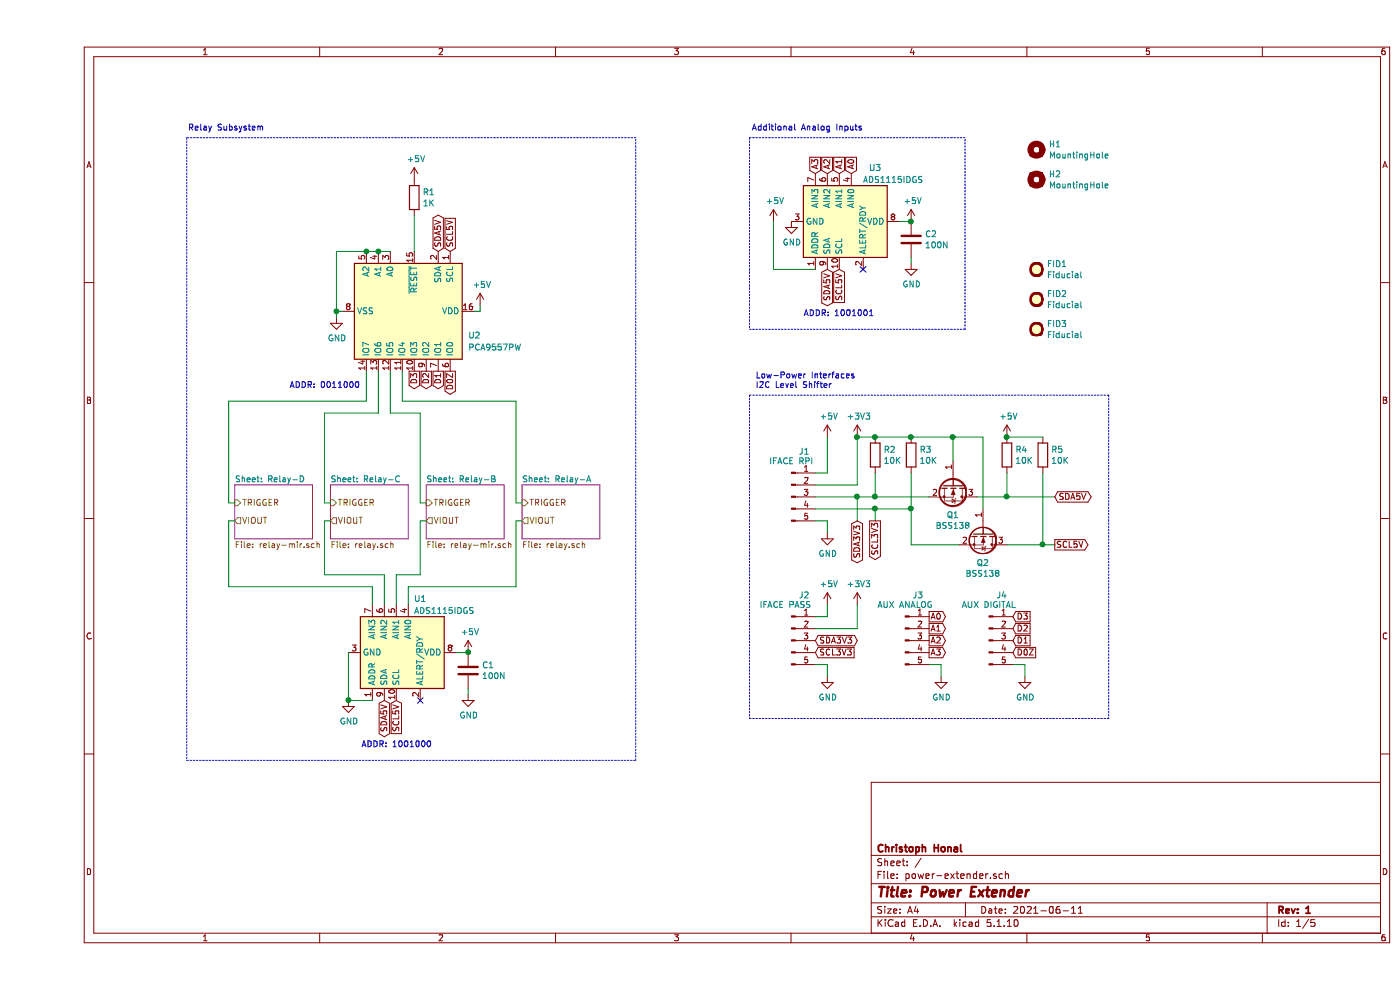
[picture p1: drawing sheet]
EESchema Schematic File Version 4
EELAYER 30 0
EELAYER END
$Descr A4 11693 8268
encoding utf-8
Sheet 1 5
Title "Power Extender"
Date "2021-06-11"
Rev "1"
Comp "Christoph Honal"
Comment1 ""
Comment2 ""
Comment3 ""
Comment4 ""
$EndDescr
$Sheet
S 4050 4050 650  450 
U 60C36AE5
F0 "Relay-A" 50
F1 "relay.sch" 50
F2 "TRIGGER" I L 4050 4200 50 
F3 "VIOUT" O L 4050 4350 50 
$EndSheet
$Sheet
S 2450 4050 650  450 
U 60CBD77D
F0 "Relay-C" 50
F1 "relay.sch" 50
F2 "TRIGGER" I L 2450 4200 50 
F3 "VIOUT" O L 2450 4350 50 
$EndSheet
$Sheet
S 1650 4050 650  450 
U 60CBD7BB
F0 "Relay-D" 50
F1 "relay-mir.sch" 50
F2 "TRIGGER" I L 1650 4200 50 
F3 "VIOUT" O L 1650 4350 50 
$EndSheet
$Comp
L Analog_ADC:ADS1115IDGS U1
U 1 1
P 3000 5450
F 0 "U1" V 2550 5650 50  0000 C CNN
F 1 "ADS1115IDGS" V 2650 5850 50  0000 C CNN
F 2 "Package_SO:TSSOP-10_3x3mm_P0.5mm" H 3000 4950 50  0001 C CNN
F 3 "http://www.ti.com/lit/ds/symlink/ads1113.pdf" H 2950 4550 50  0001 C CNN
F 4 "IC I2C 4 CH ADC VSSOP-10" H 3000 5450 50  0001 C CNN "Description / Value"
F 5 "LCSC" H 3000 5450 50  0001 C CNN "Distributor"
F 6 "C37593" H 3000 5450 50  0001 C CNN "Distributor part #"
F 7 "Texas Instruments" H 3000 5450 50  0001 C CNN "Manufacturer"
F 8 "ADS1115IDGSR" H 3000 5450 50  0001 C CNN "Manufacturer Part #"
F 9 "VSSOP-10" H 3000 5450 50  0001 C CNN "Package / Footprint"
F 10 "SMD" H 3000 5450 50  0001 C CNN "Type"
	1    3000 5450
	0    1    1    0   
$EndComp
$Comp
L Device:C C1
U 1 1
P 3600 5600
F 0 "C1" H 3715 5646 50  0000 L CNN
F 1 "100N" H 3715 5555 50  0000 L CNN
F 2 "Capacitor_SMD:C_0805_2012Metric" H 3638 5450 50  0001 C CNN
F 3 "~" H 3600 5600 50  0001 C CNN
F 4 "CAP CER 100NF MAX. 5% MIN. 10V 0805 SMD" H 3600 5600 50  0001 C CNN "Description / Value"
F 5 "Any" H 3600 5600 50  0001 C CNN "Distributor"
F 6 "TBD" H 3600 5600 50  0001 C CNN "Distributor part #"
F 7 "TBD" H 3600 5600 50  0001 C CNN "Manufacturer"
F 8 "TBD" H 3600 5600 50  0001 C CNN "Manufacturer Part #"
F 9 "0805" H 3600 5600 50  0001 C CNN "Package / Footprint"
F 10 "SMD" H 3600 5600 50  0001 C CNN "Type"
	1    3600 5600
	1    0    0    -1  
$EndComp
$Comp
L power:GND #PWR05
U 1 1
P 3600 5800
F 0 "#PWR05" H 3600 5550 50  0001 C CNN
F 1 "GND" H 3605 5627 50  0000 C CNN
F 2 "" H 3600 5800 50  0001 C CNN
F 3 "" H 3600 5800 50  0001 C CNN
	1    3600 5800
	1    0    0    -1  
$EndComp
$Comp
L power:GND #PWR02
U 1 1
P 2600 5850
F 0 "#PWR02" H 2600 5600 50  0001 C CNN
F 1 "GND" H 2605 5677 50  0000 C CNN
F 2 "" H 2600 5850 50  0001 C CNN
F 3 "" H 2600 5850 50  0001 C CNN
	1    2600 5850
	1    0    0    -1  
$EndComp
Wire Wire Line
	3600 5750 3600 5800
Wire Wire Line
	3500 5450 3600 5450
NoConn ~ 3200 5850
Wire Wire Line
	2600 5450 2600 5850
Wire Wire Line
	2800 5850 2600 5850
Connection ~ 2600 5850
$Comp
L Analog_ADC:ADS1115IDGS U3
U 1 1
P 6700 1850
F 0 "U3" V 6250 2150 50  0000 C CNN
F 1 "ADS1115IDGS" V 6350 2300 50  0000 C CNN
F 2 "Package_SO:TSSOP-10_3x3mm_P0.5mm" H 6700 1350 50  0001 C CNN
F 3 "http://www.ti.com/lit/ds/symlink/ads1113.pdf" H 6650 950 50  0001 C CNN
F 4 "IC I2C 4 CH ADC VSSOP-10" H 6700 1850 50  0001 C CNN "Description / Value"
F 5 "LCSC" H 6700 1850 50  0001 C CNN "Distributor"
F 6 "C37593" H 6700 1850 50  0001 C CNN "Distributor part #"
F 7 "Texas Instruments" H 6700 1850 50  0001 C CNN "Manufacturer"
F 8 "ADS1115IDGSR" H 6700 1850 50  0001 C CNN "Manufacturer Part #"
F 9 "VSSOP-10" H 6700 1850 50  0001 C CNN "Package / Footprint"
F 10 "SMD" H 6700 1850 50  0001 C CNN "Type"
	1    6700 1850
	0    1    1    0   
$EndComp
$Comp
L Device:C C2
U 1 1
P 7300 2000
F 0 "C2" H 7415 2046 50  0000 L CNN
F 1 "100N" H 7415 1955 50  0000 L CNN
F 2 "Capacitor_SMD:C_0805_2012Metric" H 7338 1850 50  0001 C CNN
F 3 "~" H 7300 2000 50  0001 C CNN
F 4 "CAP CER 100NF MAX. 5% MIN. 10V 0805 SMD" H 7300 2000 50  0001 C CNN "Description / Value"
F 5 "Any" H 7300 2000 50  0001 C CNN "Distributor"
F 6 "TBD" H 7300 2000 50  0001 C CNN "Distributor part #"
F 7 "TBD" H 7300 2000 50  0001 C CNN "Manufacturer"
F 8 "TBD" H 7300 2000 50  0001 C CNN "Manufacturer Part #"
F 9 "0805" H 7300 2000 50  0001 C CNN "Package / Footprint"
F 10 "SMD" H 7300 2000 50  0001 C CNN "Type"
	1    7300 2000
	1    0    0    -1  
$EndComp
$Comp
L power:GND #PWR016
U 1 1
P 7300 2200
F 0 "#PWR016" H 7300 1950 50  0001 C CNN
F 1 "GND" H 7305 2027 50  0000 C CNN
F 2 "" H 7300 2200 50  0001 C CNN
F 3 "" H 7300 2200 50  0001 C CNN
	1    7300 2200
	1    0    0    -1  
$EndComp
$Comp
L power:GND #PWR08
U 1 1
P 6300 1850
F 0 "#PWR08" H 6300 1600 50  0001 C CNN
F 1 "GND" H 6305 1677 50  0000 C CNN
F 2 "" H 6300 1850 50  0001 C CNN
F 3 "" H 6300 1850 50  0001 C CNN
	1    6300 1850
	1    0    0    -1  
$EndComp
Wire Wire Line
	7300 2150 7300 2200
Wire Wire Line
	7200 1850 7300 1850
NoConn ~ 6900 2250
Wire Wire Line
	6500 2250 6150 2250
Wire Wire Line
	6150 2250 6150 1850
$Comp
L power:GND #PWR010
U 1 1
P 6600 4450
F 0 "#PWR010" H 6600 4200 50  0001 C CNN
F 1 "GND" H 6605 4277 50  0000 C CNN
F 2 "" H 6600 4450 50  0001 C CNN
F 3 "" H 6600 4450 50  0001 C CNN
	1    6600 4450
	1    0    0    -1  
$EndComp
Wire Wire Line
	6500 4350 6600 4350
Wire Wire Line
	6600 4350 6600 4450
Text GLabel 2900 5850 3    50   BiDi ~ 0
SDA5V
Text GLabel 6600 2250 3    50   BiDi ~ 0
SDA5V
Text GLabel 3000 5850 3    50   Input ~ 0
SCL5V
Text GLabel 6700 2250 3    50   Input ~ 0
SCL5V
Text GLabel 6500 1450 1    50   Input ~ 0
A3
Text GLabel 6600 1450 1    50   Input ~ 0
A2
Text GLabel 6700 1450 1    50   Input ~ 0
A1
Text GLabel 6800 1450 1    50   Input ~ 0
A0
Text Notes 3300 6250 2    50   ~ 0
ADDR: 1001000
Text Notes 6400 2650 0    50   ~ 0
ADDR: 1001001
Text GLabel 7450 5150 2    50   Output ~ 0
A0
Text GLabel 7450 5250 2    50   Output ~ 0
A1
Text GLabel 7450 5350 2    50   Output ~ 0
A2
Text GLabel 7450 5450 2    50   Output ~ 0
A3
Wire Wire Line
	4050 4350 4000 4350
Wire Wire Line
	4000 4350 4000 4900
Wire Wire Line
	4000 4900 3100 4900
Wire Wire Line
	3100 4900 3100 5050
Wire Wire Line
	3250 4350 3200 4350
Wire Wire Line
	3200 4350 3200 4800
Wire Wire Line
	3200 4800 3000 4800
Wire Wire Line
	3000 4800 3000 5050
Wire Wire Line
	2450 4350 2400 4350
Wire Wire Line
	2400 4350 2400 4800
Wire Wire Line
	2400 4800 2900 4800
Wire Wire Line
	2900 4800 2900 5050
Wire Wire Line
	1650 4350 1600 4350
Wire Wire Line
	1600 4350 1600 4900
Wire Wire Line
	1600 4900 2800 4900
Wire Wire Line
	2800 4900 2800 5050
Wire Wire Line
	4050 4200 4000 4200
Wire Wire Line
	3250 4200 3200 4200
Wire Wire Line
	2450 4200 2400 4200
Wire Wire Line
	1650 4200 1600 4200
Text GLabel 3450 3100 3    50   Output ~ 0
D0Z
Text GLabel 3350 3100 3    50   Output ~ 0
D1
Text GLabel 3250 3100 3    50   Output ~ 0
D2
$Comp
L CustomComponents:PCA9557PW U2
U 1 1
P 3100 2600
F 0 "U2" V 3300 3100 50  0000 L CNN
F 1 "PCA9557PW" V 3400 3100 50  0000 L CNN
F 2 "Package_SO:TSSOP-16_4.4x5mm_P0.65mm" H 3100 2600 50  0001 C CNN
F 3 "" H 3100 2150 50  0001 C CNN
F 4 "IC I2C 8 CH IO EXP TSSOP-16" H 3100 2600 50  0001 C CNN "Description / Value"
F 5 "LCSC" H 3100 2600 50  0001 C CNN "Distributor"
F 6 "C141380" H 3100 2600 50  0001 C CNN "Distributor part #"
F 7 "NXP Semicon" H 3100 2600 50  0001 C CNN "Manufacturer"
F 8 "PCA9557PW,118" H 3100 2600 50  0001 C CNN "Manufacturer Part #"
F 9 "TSSOP-16" H 3100 2600 50  0001 C CNN "Package / Footprint"
F 10 "SMD" H 3100 2600 50  0001 C CNN "Type"
	1    3100 2600
	0    1    1    0   
$EndComp
$Comp
L power:GND #PWR01
U 1 1
P 2500 2650
F 0 "#PWR01" H 2500 2400 50  0001 C CNN
F 1 "GND" H 2505 2477 50  0000 C CNN
F 2 "" H 2500 2650 50  0001 C CNN
F 3 "" H 2500 2650 50  0001 C CNN
	1    2500 2650
	1    0    0    -1  
$EndComp
Text GLabel 8150 5350 2    50   Input ~ 0
D1
Text GLabel 8150 5250 2    50   Input ~ 0
D2
Text GLabel 3350 2100 1    50   BiDi ~ 0
SDA5V
Text GLabel 3450 2100 1    50   Input ~ 0
SCL5V
$Comp
L Device:R R1
U 1 1
P 3150 1650
F 0 "R1" H 3220 1696 50  0000 L CNN
F 1 "1K" H 3220 1605 50  0000 L CNN
F 2 "Resistor_SMD:R_0805_2012Metric" V 3080 1650 50  0001 C CNN
F 3 "~" H 3150 1650 50  0001 C CNN
F 4 "RES 1K OHM MAX. 1% MIN. 1/8W 0805 SMD" H 3150 1650 50  0001 C CNN "Description / Value"
F 5 "Any" H 3150 1650 50  0001 C CNN "Distributor"
F 6 "TBD" H 3150 1650 50  0001 C CNN "Distributor part #"
F 7 "TBD" H 3150 1650 50  0001 C CNN "Manufacturer"
F 8 "TBD" H 3150 1650 50  0001 C CNN "Manufacturer Part #"
F 9 "0805" H 3150 1650 50  0001 C CNN "Package / Footprint"
F 10 "SMD" H 3150 1650 50  0001 C CNN "Type"
	1    3150 1650
	1    0    0    -1  
$EndComp
Wire Wire Line
	3150 1800 3150 2100
Wire Wire Line
	3650 2600 3700 2600
Wire Wire Line
	3700 2600 3700 2550
Wire Wire Line
	2500 2650 2500 2600
Wire Wire Line
	2500 2600 2550 2600
Wire Wire Line
	2950 2100 2850 2100
Connection ~ 2750 2100
Wire Wire Line
	2750 2100 2500 2100
Connection ~ 2850 2100
Wire Wire Line
	2850 2100 2750 2100
Text Notes 2700 3250 2    50   ~ 0
ADDR: 0011000
Wire Notes Line
	5950 1150 5950 2750
Wire Notes Line
	5950 2750 7750 2750
Wire Notes Line
	7750 2750 7750 1150
Wire Notes Line
	7750 1150 5950 1150
Wire Notes Line
	1250 1150 1250 6350
Wire Notes Line
	1250 6350 5000 6350
Wire Notes Line
	5000 6350 5000 1150
Wire Notes Line
	5000 1150 1250 1150
Text Notes 1900 1100 2    50   ~ 0
Relay Subsystem
Text Notes 6000 3250 0    50   ~ 0
Low-Power Interfaces\nI2C Level Shifter
Text Notes 6900 1100 2    50   ~ 0
Additional Analog Inputs
Text GLabel 3150 3100 3    50   Output ~ 0
D3
Wire Wire Line
	4000 4200 4000 3350
Wire Wire Line
	4000 3350 3050 3350
Wire Wire Line
	3050 3350 3050 3100
Wire Wire Line
	3200 4200 3200 3450
Wire Wire Line
	3200 3450 2950 3450
Wire Wire Line
	2950 3450 2950 3100
Wire Wire Line
	2400 4200 2400 3450
Wire Wire Line
	2400 3450 2850 3450
Wire Wire Line
	2850 3450 2850 3100
Wire Wire Line
	1600 4200 1600 3350
Wire Wire Line
	1600 3350 2750 3350
Wire Wire Line
	2750 3350 2750 3100
Text GLabel 8150 5150 2    50   Input ~ 0
D3
$Comp
L Connector:Conn_01x05_Male J1
U 1 1
P 6300 4150
F 0 "J1" H 6408 4531 50  0000 C CNN
F 1 "IFACE RPI" H 6300 4450 50  0000 C CNN
F 2 "CustomComponents:JST_XH_B5B-XH-A_1x05_P2.54mm_Vertical" H 6300 4150 50  0001 C CNN
F 3 "~" H 6300 4150 50  0001 C CNN
F 4 "CONN JST-XH-2.50MM VERTICAL MALE HEADER 5 PIN" H 6300 4150 50  0001 C CNN "Description / Value"
F 5 "Any" H 6300 4150 50  0001 C CNN "Distributor"
F 6 "TBD" H 6300 4150 50  0001 C CNN "Distributor part #"
F 7 "TBD" H 6300 4150 50  0001 C CNN "Manufacturer"
F 8 "TBD" H 6300 4150 50  0001 C CNN "Manufacturer Part #"
F 9 "Through-Hole" H 6300 4150 50  0001 C CNN "Package / Footprint"
F 10 "THT" H 6300 4150 50  0001 C CNN "Type"
F 11 "" H 6300 4150 50  0001 C CNN "Notes"
	1    6300 4150
	1    0    0    -1  
$EndComp
$Comp
L power:+5V #PWR09
U 1 1
P 6600 3650
F 0 "#PWR09" H 6600 3500 50  0001 C CNN
F 1 "+5V" H 6615 3823 50  0000 C CNN
F 2 "" H 6600 3650 50  0001 C CNN
F 3 "" H 6600 3650 50  0001 C CNN
	1    6600 3650
	1    0    0    -1  
$EndComp
Wire Wire Line
	6500 3950 6600 3950
Wire Wire Line
	6500 4050 6850 4050
$Comp
L power:+5V #PWR015
U 1 1
P 7300 1850
F 0 "#PWR015" H 7300 1700 50  0001 C CNN
F 1 "+5V" H 7315 2023 50  0000 C CNN
F 2 "" H 7300 1850 50  0001 C CNN
F 3 "" H 7300 1850 50  0001 C CNN
	1    7300 1850
	1    0    0    -1  
$EndComp
Connection ~ 7300 1850
$Comp
L power:+5V #PWR06
U 1 1
P 3700 2550
F 0 "#PWR06" H 3700 2400 50  0001 C CNN
F 1 "+5V" H 3715 2723 50  0000 C CNN
F 2 "" H 3700 2550 50  0001 C CNN
F 3 "" H 3700 2550 50  0001 C CNN
	1    3700 2550
	1    0    0    -1  
$EndComp
$Comp
L power:+5V #PWR03
U 1 1
P 3150 1500
F 0 "#PWR03" H 3150 1350 50  0001 C CNN
F 1 "+5V" H 3165 1673 50  0000 C CNN
F 2 "" H 3150 1500 50  0001 C CNN
F 3 "" H 3150 1500 50  0001 C CNN
	1    3150 1500
	1    0    0    -1  
$EndComp
$Comp
L power:+5V #PWR04
U 1 1
P 3600 5450
F 0 "#PWR04" H 3600 5300 50  0001 C CNN
F 1 "+5V" H 3615 5623 50  0000 C CNN
F 2 "" H 3600 5450 50  0001 C CNN
F 3 "" H 3600 5450 50  0001 C CNN
	1    3600 5450
	1    0    0    -1  
$EndComp
Connection ~ 3600 5450
Wire Wire Line
	6850 3650 6850 4050
$Comp
L power:+3V3 #PWR013
U 1 1
P 6850 3650
F 0 "#PWR013" H 6850 3500 50  0001 C CNN
F 1 "+3V3" H 6865 3823 50  0000 C CNN
F 2 "" H 6850 3650 50  0001 C CNN
F 3 "" H 6850 3650 50  0001 C CNN
	1    6850 3650
	1    0    0    -1  
$EndComp
Wire Wire Line
	6600 3650 6600 3950
Wire Notes Line
	8950 3300 5950 3300
$Comp
L Mechanical:MountingHole H1
U 1 1
P 8350 1250
F 0 "H1" H 8450 1296 50  0000 L CNN
F 1 "MountingHole" H 8450 1205 50  0000 L CNN
F 2 "MountingHole:MountingHole_3.2mm_M3" H 8350 1250 50  0001 C CNN
F 3 "~" H 8350 1250 50  0001 C CNN
F 4 "MOUNTING HOLE 3.2MM" H 8350 1250 50  0001 C CNN "Description / Value"
F 5 "N/A" H 8350 1250 50  0001 C CNN "Distributor"
F 6 "N/A" H 8350 1250 50  0001 C CNN "Distributor part #"
F 7 "N/A" H 8350 1250 50  0001 C CNN "Manufacturer"
F 8 "N/A" H 8350 1250 50  0001 C CNN "Manufacturer Part #"
F 9 "N/A" H 8350 1250 50  0001 C CNN "Package / Footprint"
F 10 "N/A" H 8350 1250 50  0001 C CNN "Type"
	1    8350 1250
	1    0    0    -1  
$EndComp
$Comp
L Mechanical:MountingHole H2
U 1 1
P 8350 1500
F 0 "H2" H 8450 1546 50  0000 L CNN
F 1 "MountingHole" H 8450 1455 50  0000 L CNN
F 2 "MountingHole:MountingHole_3.2mm_M3" H 8350 1500 50  0001 C CNN
F 3 "~" H 8350 1500 50  0001 C CNN
F 4 "MOUNTING HOLE 3.2MM" H 8350 1500 50  0001 C CNN "Description / Value"
F 5 "N/A" H 8350 1500 50  0001 C CNN "Distributor"
F 6 "N/A" H 8350 1500 50  0001 C CNN "Distributor part #"
F 7 "N/A" H 8350 1500 50  0001 C CNN "Manufacturer"
F 8 "N/A" H 8350 1500 50  0001 C CNN "Manufacturer Part #"
F 9 "N/A" H 8350 1500 50  0001 C CNN "Package / Footprint"
F 10 "N/A" H 8350 1500 50  0001 C CNN "Type"
	1    8350 1500
	1    0    0    -1  
$EndComp
Wire Wire Line
	6500 4150 6850 4150
Wire Wire Line
	6500 4250 7000 4250
Text GLabel 6850 4350 3    50   BiDi ~ 0
SDA3V3
Text GLabel 7000 4350 3    50   Output ~ 0
SCL3V3
Wire Wire Line
	6850 4350 6850 4150
Wire Wire Line
	7000 4350 7000 4250
Text GLabel 6500 5450 2    50   Input ~ 0
SCL3V3
Text GLabel 6500 5350 2    50   BiDi ~ 0
SDA3V3
Text GLabel 8150 5450 2    50   Input ~ 0
D0Z
Wire Wire Line
	7700 4550 7300 4550
$Comp
L Transistor_FET:BSS138 Q2
U 1 1
P 7900 4450
F 0 "Q2" V 8149 4450 50  0000 C CNN
F 1 "BSS138" V 8240 4450 50  0000 C CNN
F 2 "Package_TO_SOT_SMD:SOT-23" H 8100 4375 50  0001 L CIN
F 3 "https://www.onsemi.com/pub/Collateral/BSS138-D.PDF" H 7900 4450 50  0001 L CNN
F 4 "MOSFET N-CH SOT-23-3" H 7900 4450 50  0001 C CNN "Description / Value"
F 5 "LCSC" H 7900 4450 50  0001 C CNN "Distributor"
F 6 "C112239" H 7900 4450 50  0001 C CNN "Distributor part #"
F 7 "Shikues" H 7900 4450 50  0001 C CNN "Manufacturer"
F 8 "BSS138" H 7900 4450 50  0001 C CNN "Manufacturer Part #"
F 9 "SOT-23-3" H 7900 4450 50  0001 C CNN "Package / Footprint"
F 10 "SMD" H 7900 4450 50  0001 C CNN "Type"
	1    7900 4450
	0    1    1    0   
$EndComp
Connection ~ 7650 3650
Wire Wire Line
	7900 3650 7650 3650
Wire Wire Line
	7900 4250 7900 3650
Connection ~ 8400 4550
Wire Wire Line
	8400 4550 8100 4550
Connection ~ 8100 3650
Wire Wire Line
	8400 3650 8100 3650
Wire Wire Line
	8100 4150 8500 4150
Connection ~ 8100 4150
Wire Wire Line
	8100 3950 8100 4150
Wire Wire Line
	7850 4150 8100 4150
Wire Wire Line
	7000 4150 7450 4150
Wire Wire Line
	7000 3950 7000 4150
Wire Wire Line
	7000 3650 7300 3650
Wire Wire Line
	7300 3950 7300 4250
Wire Wire Line
	7300 3650 7650 3650
Connection ~ 7300 3650
Wire Wire Line
	7650 3850 7650 3650
$Comp
L power:+5V #PWR017
U 1 1
P 8100 3650
F 0 "#PWR017" H 8100 3500 50  0001 C CNN
F 1 "+5V" H 8115 3823 50  0000 C CNN
F 2 "" H 8100 3650 50  0001 C CNN
F 3 "" H 8100 3650 50  0001 C CNN
	1    8100 3650
	1    0    0    -1  
$EndComp
Wire Wire Line
	8400 3950 8400 4550
Wire Wire Line
	8500 4550 8400 4550
$Comp
L Device:R R4
U 1 1
P 8100 3800
F 0 "R4" H 8170 3846 50  0000 L CNN
F 1 "10K" H 8170 3755 50  0000 L CNN
F 2 "Resistor_SMD:R_0805_2012Metric" V 8030 3800 50  0001 C CNN
F 3 "~" H 8100 3800 50  0001 C CNN
F 4 "RES 10K OHM MAX. 1% MIN. 1/8W 0805 SMD" H 8100 3800 50  0001 C CNN "Description / Value"
F 5 "Any" H 8100 3800 50  0001 C CNN "Distributor"
F 6 "TBD" H 8100 3800 50  0001 C CNN "Distributor part #"
F 7 "TBD" H 8100 3800 50  0001 C CNN "Manufacturer"
F 8 "TBD" H 8100 3800 50  0001 C CNN "Manufacturer Part #"
F 9 "0805" H 8100 3800 50  0001 C CNN "Package / Footprint"
F 10 "SMD" H 8100 3800 50  0001 C CNN "Type"
	1    8100 3800
	1    0    0    -1  
$EndComp
$Comp
L Device:R R2
U 1 1
P 7000 3800
F 0 "R2" H 7070 3846 50  0000 L CNN
F 1 "10K" H 7070 3755 50  0000 L CNN
F 2 "Resistor_SMD:R_0805_2012Metric" V 6930 3800 50  0001 C CNN
F 3 "~" H 7000 3800 50  0001 C CNN
F 4 "RES 10K OHM MAX. 1% MIN. 1/8W 0805 SMD" H 7000 3800 50  0001 C CNN "Description / Value"
F 5 "Any" H 7000 3800 50  0001 C CNN "Distributor"
F 6 "TBD" H 7000 3800 50  0001 C CNN "Distributor part #"
F 7 "TBD" H 7000 3800 50  0001 C CNN "Manufacturer"
F 8 "TBD" H 7000 3800 50  0001 C CNN "Manufacturer Part #"
F 9 "0805" H 7000 3800 50  0001 C CNN "Package / Footprint"
F 10 "SMD" H 7000 3800 50  0001 C CNN "Type"
	1    7000 3800
	1    0    0    -1  
$EndComp
$Comp
L Device:R R5
U 1 1
P 8400 3800
F 0 "R5" H 8470 3846 50  0000 L CNN
F 1 "10K" H 8470 3755 50  0000 L CNN
F 2 "Resistor_SMD:R_0805_2012Metric" V 8330 3800 50  0001 C CNN
F 3 "~" H 8400 3800 50  0001 C CNN
F 4 "RES 10K OHM MAX. 1% MIN. 1/8W 0805 SMD" H 8400 3800 50  0001 C CNN "Description / Value"
F 5 "Any" H 8400 3800 50  0001 C CNN "Distributor"
F 6 "TBD" H 8400 3800 50  0001 C CNN "Distributor part #"
F 7 "TBD" H 8400 3800 50  0001 C CNN "Manufacturer"
F 8 "TBD" H 8400 3800 50  0001 C CNN "Manufacturer Part #"
F 9 "0805" H 8400 3800 50  0001 C CNN "Package / Footprint"
F 10 "SMD" H 8400 3800 50  0001 C CNN "Type"
	1    8400 3800
	1    0    0    -1  
$EndComp
$Comp
L Transistor_FET:BSS138 Q1
U 1 1
P 7650 4050
F 0 "Q1" V 7899 4050 50  0000 C CNN
F 1 "BSS138" V 7990 4050 50  0000 C CNN
F 2 "Package_TO_SOT_SMD:SOT-23" H 7850 3975 50  0001 L CIN
F 3 "https://www.onsemi.com/pub/Collateral/BSS138-D.PDF" H 7650 4050 50  0001 L CNN
F 4 "MOSFET N-CH SOT-23-3" H 7650 4050 50  0001 C CNN "Description / Value"
F 5 "LCSC" H 7650 4050 50  0001 C CNN "Distributor"
F 6 "C112239" H 7650 4050 50  0001 C CNN "Distributor part #"
F 7 "Shikues" H 7650 4050 50  0001 C CNN "Manufacturer"
F 8 "BSS138" H 7650 4050 50  0001 C CNN "Manufacturer Part #"
F 9 "SOT-23-3" H 7650 4050 50  0001 C CNN "Package / Footprint"
F 10 "SMD" H 7650 4050 50  0001 C CNN "Type"
	1    7650 4050
	0    1    1    0   
$EndComp
$Comp
L Device:R R3
U 1 1
P 7300 3800
F 0 "R3" H 7370 3846 50  0000 L CNN
F 1 "10K" H 7370 3755 50  0000 L CNN
F 2 "Resistor_SMD:R_0805_2012Metric" V 7230 3800 50  0001 C CNN
F 3 "~" H 7300 3800 50  0001 C CNN
F 4 "RES 10K OHM MAX. 1% MIN. 1/8W 0805 SMD" H 7300 3800 50  0001 C CNN "Description / Value"
F 5 "Any" H 7300 3800 50  0001 C CNN "Distributor"
F 6 "TBD" H 7300 3800 50  0001 C CNN "Distributor part #"
F 7 "TBD" H 7300 3800 50  0001 C CNN "Manufacturer"
F 8 "TBD" H 7300 3800 50  0001 C CNN "Manufacturer Part #"
F 9 "0805" H 7300 3800 50  0001 C CNN "Package / Footprint"
F 10 "SMD" H 7300 3800 50  0001 C CNN "Type"
	1    7300 3800
	1    0    0    -1  
$EndComp
Text GLabel 8500 4550 2    50   Output ~ 0
SCL5V
Text GLabel 8500 4150 2    50   BiDi ~ 0
SDA5V
Connection ~ 7000 4250
Wire Wire Line
	7000 4250 7300 4250
Connection ~ 7300 4250
Wire Wire Line
	7300 4250 7300 4550
Wire Wire Line
	7000 4150 6850 4150
Connection ~ 7000 4150
Connection ~ 6850 4150
Wire Wire Line
	7000 3650 6850 3650
Connection ~ 7000 3650
Connection ~ 6850 3650
$Comp
L Connector:Conn_01x05_Male J2
U 1 1
P 6300 5350
F 0 "J2" H 6408 5731 50  0000 C CNN
F 1 "IFACE PASS" H 6250 5650 50  0000 C CNN
F 2 "CustomComponents:JST_XH_B5B-XH-A_1x05_P2.54mm_Vertical" H 6300 5350 50  0001 C CNN
F 3 "~" H 6300 5350 50  0001 C CNN
F 4 "CONN JST-XH-2.50MM VERTICAL MALE HEADER 5 PIN" H 6300 5350 50  0001 C CNN "Description / Value"
F 5 "Any" H 6300 5350 50  0001 C CNN "Distributor"
F 6 "TBD" H 6300 5350 50  0001 C CNN "Distributor part #"
F 7 "TBD" H 6300 5350 50  0001 C CNN "Manufacturer"
F 8 "TBD" H 6300 5350 50  0001 C CNN "Manufacturer Part #"
F 9 "Through-Hole" H 6300 5350 50  0001 C CNN "Package / Footprint"
F 10 "THT" H 6300 5350 50  0001 C CNN "Type"
F 11 "" H 6300 5350 50  0001 C CNN "Notes"
	1    6300 5350
	1    0    0    -1  
$EndComp
$Comp
L power:+5V #PWR011
U 1 1
P 6600 5050
F 0 "#PWR011" H 6600 4900 50  0001 C CNN
F 1 "+5V" H 6615 5223 50  0000 C CNN
F 2 "" H 6600 5050 50  0001 C CNN
F 3 "" H 6600 5050 50  0001 C CNN
	1    6600 5050
	1    0    0    -1  
$EndComp
$Comp
L power:+3V3 #PWR014
U 1 1
P 6850 5050
F 0 "#PWR014" H 6850 4900 50  0001 C CNN
F 1 "+3V3" H 6865 5223 50  0000 C CNN
F 2 "" H 6850 5050 50  0001 C CNN
F 3 "" H 6850 5050 50  0001 C CNN
	1    6850 5050
	1    0    0    -1  
$EndComp
Wire Wire Line
	6500 5150 6600 5150
Wire Wire Line
	6600 5150 6600 5050
Wire Wire Line
	6500 5250 6850 5250
Wire Wire Line
	6850 5250 6850 5050
Wire Wire Line
	6500 5550 6600 5550
Wire Notes Line
	5950 6000 8950 6000
Wire Notes Line
	5950 3300 5950 6000
Wire Notes Line
	8950 3300 8950 6000
$Comp
L Mechanical:Fiducial FID1
U 1 1
P 8350 2250
F 0 "FID1" H 8435 2296 50  0000 L CNN
F 1 "Fiducial" H 8435 2205 50  0000 L CNN
F 2 "Fiducial:Fiducial_1mm_Mask2mm" H 8350 2250 50  0001 C CNN
F 3 "~" H 8350 2250 50  0001 C CNN
F 4 "FIDUCIAL MARK" H 8350 2250 50  0001 C CNN "Description / Value"
F 5 "N/A" H 8350 2250 50  0001 C CNN "Distributor"
F 6 "N/A" H 8350 2250 50  0001 C CNN "Distributor part #"
F 7 "N/A" H 8350 2250 50  0001 C CNN "Manufacturer"
F 8 "N/A" H 8350 2250 50  0001 C CNN "Manufacturer Part #"
F 9 "N/A" H 8350 2250 50  0001 C CNN "Package / Footprint"
F 10 "N/A" H 8350 2250 50  0001 C CNN "Type"
	1    8350 2250
	1    0    0    -1  
$EndComp
$Comp
L Mechanical:Fiducial FID2
U 1 1
P 8350 2500
F 0 "FID2" H 8435 2546 50  0000 L CNN
F 1 "Fiducial" H 8435 2455 50  0000 L CNN
F 2 "Fiducial:Fiducial_1mm_Mask2mm" H 8350 2500 50  0001 C CNN
F 3 "~" H 8350 2500 50  0001 C CNN
F 4 "FIDUCIAL MARK" H 8350 2500 50  0001 C CNN "Description / Value"
F 5 "N/A" H 8350 2500 50  0001 C CNN "Distributor"
F 6 "N/A" H 8350 2500 50  0001 C CNN "Distributor part #"
F 7 "N/A" H 8350 2500 50  0001 C CNN "Manufacturer"
F 8 "N/A" H 8350 2500 50  0001 C CNN "Manufacturer Part #"
F 9 "N/A" H 8350 2500 50  0001 C CNN "Package / Footprint"
F 10 "N/A" H 8350 2500 50  0001 C CNN "Type"
	1    8350 2500
	1    0    0    -1  
$EndComp
$Comp
L Mechanical:Fiducial FID3
U 1 1
P 8350 2750
F 0 "FID3" H 8435 2796 50  0000 L CNN
F 1 "Fiducial" H 8435 2705 50  0000 L CNN
F 2 "Fiducial:Fiducial_1mm_Mask2mm" H 8350 2750 50  0001 C CNN
F 3 "~" H 8350 2750 50  0001 C CNN
F 4 "FIDUCIAL MARK" H 8350 2750 50  0001 C CNN "Description / Value"
F 5 "N/A" H 8350 2750 50  0001 C CNN "Distributor"
F 6 "N/A" H 8350 2750 50  0001 C CNN "Distributor part #"
F 7 "N/A" H 8350 2750 50  0001 C CNN "Manufacturer"
F 8 "N/A" H 8350 2750 50  0001 C CNN "Manufacturer Part #"
F 9 "N/A" H 8350 2750 50  0001 C CNN "Package / Footprint"
F 10 "N/A" H 8350 2750 50  0001 C CNN "Type"
	1    8350 2750
	1    0    0    -1  
$EndComp
$Sheet
S 3250 4050 650  450 
U 60CBD6BF
F0 "Relay-B" 50
F1 "relay-mir.sch" 50
F2 "TRIGGER" I L 3250 4200 50 
F3 "VIOUT" O L 3250 4350 50 
$EndSheet
$Comp
L Connector:Conn_01x05_Male J3
U 1 1
P 7250 5350
F 0 "J3" H 7358 5731 50  0000 C CNN
F 1 "AUX ANALOG" H 7250 5650 50  0000 C CNN
F 2 "CustomComponents:JST_XH_B5B-XH-A_1x05_P2.54mm_Vertical" H 7250 5350 50  0001 C CNN
F 3 "~" H 7250 5350 50  0001 C CNN
F 4 "CONN JST-XH-2.50MM VERTICAL MALE HEADER 5 PIN" H 7250 5350 50  0001 C CNN "Description / Value"
F 5 "Any" H 7250 5350 50  0001 C CNN "Distributor"
F 6 "TBD" H 7250 5350 50  0001 C CNN "Distributor part #"
F 7 "TBD" H 7250 5350 50  0001 C CNN "Manufacturer"
F 8 "TBD" H 7250 5350 50  0001 C CNN "Manufacturer Part #"
F 9 "Through-Hole" H 7250 5350 50  0001 C CNN "Package / Footprint"
F 10 "THT" H 7250 5350 50  0001 C CNN "Type"
F 11 "" H 7250 5350 50  0001 C CNN "Notes"
	1    7250 5350
	1    0    0    -1  
$EndComp
$Comp
L Connector:Conn_01x05_Male J4
U 1 1
P 7950 5350
F 0 "J4" H 8058 5731 50  0000 C CNN
F 1 "AUX DIGITAL" H 7950 5650 50  0000 C CNN
F 2 "CustomComponents:JST_XH_B5B-XH-A_1x05_P2.54mm_Vertical" H 7950 5350 50  0001 C CNN
F 3 "~" H 7950 5350 50  0001 C CNN
F 4 "CONN JST-XH PITCH-2.50MM VERTICAL MALE HEADER 5 PIN" H 7950 5350 50  0001 C CNN "Description / Value"
F 5 "Any" H 7950 5350 50  0001 C CNN "Distributor"
F 6 "TBD" H 7950 5350 50  0001 C CNN "Distributor part #"
F 7 "TBD" H 7950 5350 50  0001 C CNN "Manufacturer"
F 8 "TBD" H 7950 5350 50  0001 C CNN "Manufacturer Part #"
F 9 "Through-Hole" H 7950 5350 50  0001 C CNN "Package / Footprint"
F 10 "THT" H 7950 5350 50  0001 C CNN "Type"
F 11 "" H 7950 5350 50  0001 C CNN "Notes"
	1    7950 5350
	1    0    0    -1  
$EndComp
Wire Wire Line
	6600 5550 6600 5650
$Comp
L power:GND #PWR012
U 1 1
P 6600 5650
F 0 "#PWR012" H 6600 5400 50  0001 C CNN
F 1 "GND" H 6605 5477 50  0000 C CNN
F 2 "" H 6600 5650 50  0001 C CNN
F 3 "" H 6600 5650 50  0001 C CNN
	1    6600 5650
	1    0    0    -1  
$EndComp
$Comp
L power:GND #PWR0103
U 1 1
P 7550 5650
F 0 "#PWR0103" H 7550 5400 50  0001 C CNN
F 1 "GND" H 7555 5477 50  0000 C CNN
F 2 "" H 7550 5650 50  0001 C CNN
F 3 "" H 7550 5650 50  0001 C CNN
	1    7550 5650
	1    0    0    -1  
$EndComp
$Comp
L power:GND #PWR0104
U 1 1
P 8250 5650
F 0 "#PWR0104" H 8250 5400 50  0001 C CNN
F 1 "GND" H 8255 5477 50  0000 C CNN
F 2 "" H 8250 5650 50  0001 C CNN
F 3 "" H 8250 5650 50  0001 C CNN
	1    8250 5650
	1    0    0    -1  
$EndComp
Wire Wire Line
	8150 5550 8250 5550
Wire Wire Line
	8250 5550 8250 5650
Wire Wire Line
	7450 5550 7550 5550
Wire Wire Line
	7550 5550 7550 5650
$Comp
L power:+5V #PWR07
U 1 1
P 6150 1850
F 0 "#PWR07" H 6150 1700 50  0001 C CNN
F 1 "+5V" H 6165 2023 50  0000 C CNN
F 2 "" H 6150 1850 50  0001 C CNN
F 3 "" H 6150 1850 50  0001 C CNN
	1    6150 1850
	1    0    0    -1  
$EndComp
Connection ~ 2500 2600
Wire Wire Line
	2500 2100 2500 2600
$EndSCHEMATC
